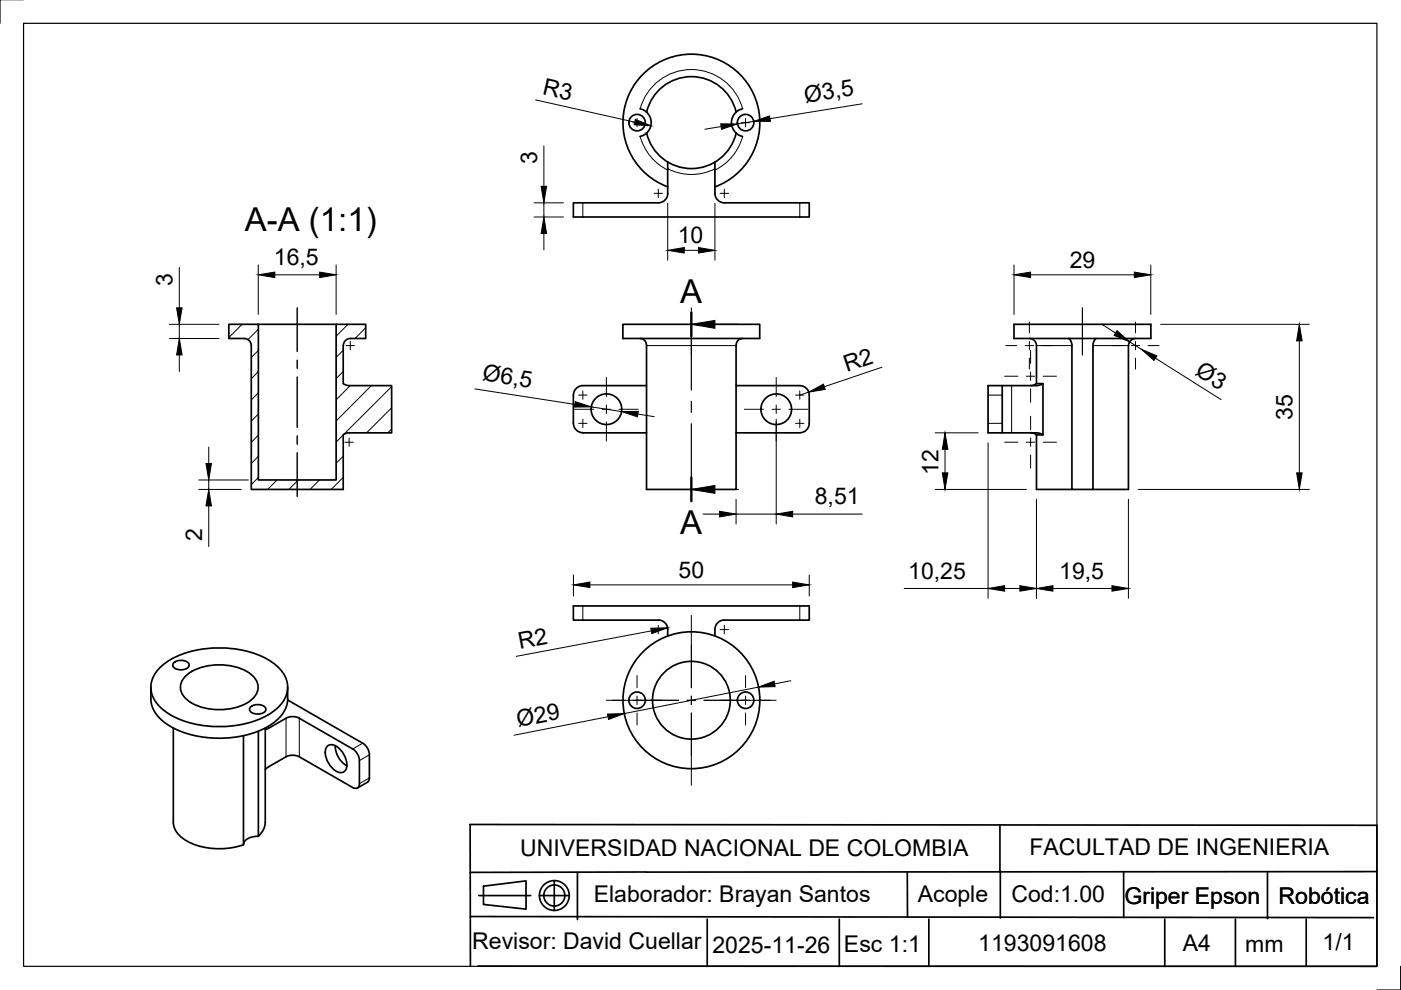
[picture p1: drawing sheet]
<svg xmlns="http://www.w3.org/2000/svg" width="297mm" height="210mm" viewBox="0 0 297 210" stroke-linecap="round" stroke-linejoin="round" font-family="sans-serif">
<!-- layer: Visible -->
<g fill="none" stroke="#000" stroke-width=".36">
<path d="M135.7 23.1l1.2 .5a2.97 2.97 0 0 1 .2 4.6M137.1 28.2l-.7 .5-.7 .2M137.1 23.8a9.7 9.7 0 0 1 9.5-7.6 9.7 9.7 0 0 1 9.5 7.6 3 3 0 0 0 0 4.4 9.7 9.7 0 0 1-9.5 7.5 9.7 9.7 0 0 1-9.5-7.5M141.6 34.4v6.6a1.96 1.96 0 0 1-2 2h-18v3h50v-3h-18a2 2 0 0 1-2-2v-6.6M141.6 39.6a14.5 14.5 0 0 1-6.6-22.3 14.5 14.5 0 0 1 23.2 0 14.5 14.5 0 0 1-6.6 22.3M156.1 28.2l.6 .5 .7 .2M157.4 23.1l-.7 .2-.6 .5M54.8 68.8h16.5M132.1 68.8h29v3h-29zM135.7 71.8l.9 .3 .5 1v30.7h19v-30.7l.4-.9 .4-.3 .5-.1M215 68.8h29v3h-29zM218.3 71.8a1.49 1.49 0 0 1 1.5 1.5v8h1.3v10.9h-1.3v11.6h7.5"/>
<path d="M226.6 71.8l.4 .5 .3 .7v30.8h4.4v-30.8l.3-.7 .4-.5M240.8 71.8a1.52 1.52 0 0 0-1.6 1.5v30.5h-7.5M72.8 81.3v-8a1.49 1.49 0 0 1 1.5-1.5h3.2v-3h-6.2v33h-16.5v-33h-6.3v3h3.3a1.49 1.49 0 0 1 1.5 1.5v30.5h19.5v-11.6M72.8 81.3l.6 .3 .6 .2M74 81.8h9v10h-9M74 91.8l-.6 .1-.6 .3M121.6 83.8v6M121.6 89.8a2 2 0 0 0 2 2M123.6 91.8h13.5M123.6 81.8h13.5M123.6 81.8a2 2 0 0 0-2 2M156.1 81.8h13.5a2 2 0 0 1 2 2v6a2 2 0 0 1-2 2h-13.5"/>
<path d="M212.5 81.8v10M218.5 91.8l.7 .1 .6 .3M219.8 81.3l-.6 .3-.7 .2M221.1 81.3l-1.1 .5h-10.5v10h10.4l1.2 .4M139.6 131.5h-18v-3h50v3h-18M139.6 131.5a2 2 0 0 1 2 2v1.4M153.6 131.5a2 2 0 0 0-2 2v1.4M32 148.2a7 7 0 0 0 4.2 5.9 22.7 22.7 0 0 0 20.6 0 7.4 7.4 0 0 0 4.2-5.9M32 145.7v2.5M34 141.4a19 19 0 0 1 13.2-4 18.5 18.5 0 0 1 11.8 4 5.5 5.5 0 0 1 0 8.6 19 19 0 0 1-13.2 4.1 18.5 18.5 0 0 1-11.8-4.1 5.5 5.5 0 0 1 0-8.6zM36.7 154.4v19.9a5.5 5.5 0 0 0 4.1 4.6 15.9 15.9 0 0 0 10.8 .2v-23.1M36.8 140.6a2.28 2.28 0 0 1 3.3 .3 1.51 1.51 0 0 1-2 1.1 1.33 1.33 0 0 1-1.5-1.1z"/>
<path d="M39.1 143.6a10.8 10.8 0 0 1 9.1-2.5 8.4 8.4 0 0 1 6.2 3.2 3.2 3.2 0 0 1-1.2 4.2 12.3 12.3 0 0 1-13.4 0 3.2 3.2 0 0 1-.7-4.9zM53.1 149.9a2.28 2.28 0 0 1 3.3 .3 1.51 1.51 0 0 1-2 1.2 1.33 1.33 0 0 1-1.5-1.2zM56.2 154.4v19.9a4.1 4.1 0 0 1-1.4 3v-22.3M56.2 154.6l.8-.2 3.6-2.1 .9-.3a2.88 2.88 0 0 1 2 .3l11.3 6.5 .7 .6a3 3 0 0 1 .7 1.9v4.9a.87 .87 0 0 1-.4 .9 .87 .87 0 0 1-1-.1l-11.3-6.5-.9-.3h-1.1l-.9 .3-3.8 2.2-.6 .5M61 148.4l16.3 9.4 .6 .8 .4 .9v5.4M61 145.7v2.5M69.5 158.2a2.11 2.11 0 0 1 2.8 .8 4.3 4.3 0 0 1 1 4.2 1.59 1.59 0 0 1-2.6-.1 4.4 4.4 0 0 1-1.5-4.6zM71.1 158.1a5 5 0 0 0 2.4 4.3M54.8 177.3a2.95 2.95 0 0 0-3.1 1.6M78.3 164.9l-.2 .8-2.3 1.4"/>
<circle cx="135.1" cy="26" r="1.75"/>
<circle cx="158.1" cy="26" r="1.75"/>
<circle cx="128.6" cy="86.8" r="3.2"/>
<circle cx="164.6" cy="86.8" r="3.2"/>
<circle cx="135.1" cy="148.5" r="1.75"/>
<circle cx="146.6" cy="148.5" r="14.5"/>
<circle cx="146.6" cy="148.5" r="8.2"/>
<circle cx="158.1" cy="148.5" r="1.75"/>
</g>
<!-- layer: Visible Narrow -->
<g fill="none" stroke="#000" stroke-width=".21">
<path d="M135.7 28.9a11.3 11.3 0 0 0 5.9 7.2M135.7 23.1a11.3 11.3 0 0 1 10.9-8.4 11.3 11.3 0 0 1 10.9 8.4M141.6 35.8a11 11 0 0 0 10 0M157.5 28.9a11.3 11.3 0 0 1-5.9 7.2M123.6 43v3M169.6 43v3M137.1 73.3h19M219.8 73.3h7.5M231.7 73.3h7.5M209.5 89.8h3M209.5 83.8h3M214.5 81.8v10"/>
<path d="M123.6 128.5v3M169.6 128.5v3M56.8 154.1l.2 .3M60.6 152.3v8.2M63.5 152.3v8.2M76.9 157.6l-2.1 1.2M78.3 164.9l-2.1 1.3M78.3 160l-2.1 1.3"/>
</g>
<!-- layer: BORDER -->
<path d="M0 0v4.9M5 4.9h286.9v200h-286.9zM297 204.9v5h-5.1" fill="none" stroke="#000" stroke-width=".25"/>
<!-- layer: Smart Centers -->
<g fill="none" stroke="#000" stroke-width=".21">
<path d="M134.2 26h1.8M135.1 25.1v1.8M157.2 26h1.8M158.1 25.1v1.8M138.7 41h1.8M139.6 40.1v1.8M152.7 41h1.8M153.6 40.1v1.8M63 65.3v9.2M63 76.3v1.8M63 79.9v10.7M73.4 73.3h1.8"/>
<path d="M74.3 72.4v1.8M146.6 65.3v10M213 79.8h2.8M213.3 73.3h2.3M217.4 73.3h1.7M217.6 79.8h1.8M218.2 68.3v2.3M218.2 72.4v1.8M218.2 75.9v2.4M218.5 74.3v2.8M218.5 78.9v1.8M220.9 73.3h2.3"/>
<path d="M221.2 79.8h2.8M229.5 65.3v10M235.8 73.3h2.3M239.9 73.3h1.7M240.7 68.3v2.3M240.7 72.4v1.8M240.7 75.9v2.4M243.4 73.3h2.3M63 92.4v1.8M63 96v9.3M73.1 93.8h1.8M74 92.9v1.8"/>
<path d="M121.8 86.8h4.1M122.7 89.8h1.8M122.7 83.8h1.8M123.6 82.9v1.8M123.6 88.9v1.7M127.7 86.8h1.8M128.6 80v4.1M128.6 85.9v1.8M128.6 89.4v4.1M131.3 86.8h4M157.8 86.8h4.1M163.7 86.8h1.8"/>
<path d="M164.6 80v4.1M164.6 85.9v1.8M164.6 89.4v4.1M167.3 86.8h4M168.7 89.8h1.8M168.7 83.8h1.8M169.6 82.9v1.8M169.6 88.9v1.7M213 93.8h2.8M217.6 93.8h1.8M218.5 82.4v2.9M218.5 88.3v2.8"/>
<path d="M218.5 92.9v1.8M218.5 96.4v2.9M221.2 93.8h2.8M138.7 133.5h1.8M139.6 132.6v1.8M146.6 130.5v15.3M152.7 133.5h1.8M153.6 132.6v1.8M128.6 148.5h15.3M135.1 143.2v2.6M135.1 147.6v1.8M135.1 151.2v2.5"/>
<path d="M145.7 148.5h1.8M146.6 147.6v1.8M146.6 151.2v15.3M149.2 148.5h15.4M158.1 143.2v2.6M158.1 147.6v1.8M158.1 151.2v2.5"/>
</g>
<!-- layer: TITLEBLOCK -->
<g fill="none" stroke="#000" stroke-width=".36">
<path d="M212 174.9v10M99.7 194.3l191.5 .3M101.5 189.9h11M102.5 187.9l9-1.1v6l-9-1zM114.4 189.9h6.3M117.5 186.7v6.4M122.4 185v10M149.9 194.9v10M177.9 194.9v10M192.4 184.9v9.5M196.9 194.9v10M212.1 184.7v10"/>
<path d="M238.2 184.8l.1 9.7M247 194.9v10M261.9 194.9v10M268.7 184.8v10M276.9 194.9v10M291.9 184.8l-192.2 .2M99.7 204.7v-29.9l192.2 .2v29.9l-190.6-.1"/>
<circle cx="117.5" cy="189.9" r="3.2"/>
<circle cx="117.5" cy="189.9" r="2.23"/>
</g>
<!-- layer: FD_Dimensions -->
<g fill="none" stroke="#000" stroke-width=".21">
<path d="M113.6 21.2l21 4.7M115.3 30.9v8.6M152.9 26.8l-3.5 .6M159.8 25.7l-3.5 .6M182.8 22l-19.5 3.2M38 56.7v8.6M54.8 56.2v10.5M58.3 58.3h9.5M71.3 56.2v10.5M113.2 43h6.3M113.2 46h6.3M115.3 43v3"/>
<path d="M115.3 49.5v3.5M141.6 43.1v12.1M145.1 53.1h3M151.6 43.1v12.1M215 56.2v10.5M218.5 58.3h22M244 56.2v10.5M35.9 71.8h10.5M35.9 68.8h10.5M38 68.8v3M38 75.3v3.5M187 77.9l-12.2 4.1"/>
<path d="M233.6 68.7l2.9 1.9M239.5 72.5l2.5 1.6M245 75.9l13.9 8.8M246.1 68.8h31.5M275.5 72.3v28M44.3 94.8v3.5M100.7 82.5l21.2 3.2M125.4 86.3l6.4 1M135.2 87.8l3.5 .5M164.6 88.9v22.2M171.5 83.1l-1.9 .7M198.3 91.8h9.1"/>
<path d="M200.4 95.3v5M209.5 93.9v33M42.1 103.8h9.1M42.1 101.8h10.6M44.3 101.8v2M44.3 107.3v8.6M149.1 109h3.5M156.1 105.9v5.2M156.1 109h8.5M168.1 109h14.7M198.3 103.8h19.3M219.8 105.9v21"/>
<path d="M239.2 105.9v21M241.3 103.8h36.3M121.6 121.9v4.5M125.1 124h43M138.1 133.8l-28.6 5.4M171.6 121.9v4.5M191.7 124.8h17.8M213 124.8h3.2M223.2 124.8h12.6M128.9 152l-19.9 3.9M160.8 145.7l-28.4 5.6M167.7 144.3l-3.5 .7"/>
</g>
<g fill="#000" stroke="#000" stroke-width=".21">
<path d="M114.7 39.5h1.2l-.6 3.5zM134.7 25.3l3.3 1.4-3.5-.2zM152.8 26.3h3.5l-3.3 1.1zM159.8 25.7l3.4-1.1 .1 1.1zM54.8 58.3l3.5-.6v1.2zM67.8 57.7l3.5 .6-3.5 .6zM115.3 46l.6 3.5h-1.2zM141.6 53.1l3.5-.6v1.2zM148.1 52.5l3.5 .6-3.5 .6zM215 58.3l3.5-.6v1.2zM240.5 57.7l3.5 .6-3.5 .6zM38 71.8l.6 3.5h-1.2z"/>
<path d="M37.4 65.3h1.2l-.6 3.5zM236.8 70.1l2.7 2.4-3.3-1.4zM242 74.1l3.3 1.4-.6 .9zM275.5 68.8l.6 3.5h-1.2zM43.7 98.3h1.1l-.5 3.5zM122 85.2l3.4 1.1h-3.6zM131.8 87.3l3.5-.1-.2 1.2zM171.5 83.1l3.1-1.7 .4 1.2zM200.4 91.8l.6 3.5h-1.2zM44.3 103.8l.5 3.5h-1.1zM152.6 108.4l3.5 .6-3.5 .6zM164.6 109l3.5-.6v1.2z"/>
<path d="M199.8 100.3h1.2l-.6 3.5zM274.9 100.3h1.2l-.6 3.5zM121.6 124l3.5-.6v1.2zM138 133.2l3.5-.1-3.3 1.2zM168.1 123.4l3.5 .6-3.5 .6zM209.5 124.8l3.5-.6v1.1zM216.2 124.2l3.6 .6-3.6 .5zM219.8 124.8l3.4-.6v1.1zM235.8 124.2l3.4 .6-3.4 .5zM128.8 151.4l3.6-.1-3.4 1.2zM160.8 145.7l3.3-1.3 .2 1.2z"/>
</g>
<!-- layer: Hatching -->
<g fill="none" stroke="#000" stroke-width=".21">
<path d="M51.3 68.8l-2.8 2.8M54.8 69.8l-2.2 2.2M54.8 74.3l-1.5 1.5M54.8 78.8l-1.5 1.5M72.8 74.3l-1.5 1.5M72.8 78.8l-1.5 1.5M73.8 68.8l-2.5 2.5M77.5 69.5l-2.2 2.3M54.8 83.3l-1.5 1.5M54.8 87.8l-1.5 1.5M54.8 92.3l-1.5 1.5M54.8 96.8l-1.5 1.5"/>
<path d="M72.8 92.2l-1.5 1.5M72.8 96.7l-1.5 1.5M74.3 81.8l-3 3M78.7 81.8l-7.4 7.5M83 82l-10.1 10.1M83 86.5l-5.3 5.3M83 91l-.8 .8M54.8 101.3l-1.5 1.5M58.7 101.8l-2 2M63.2 101.8l-2 2M67.7 101.8l-2 2M72.8 101.2l-2.6 2.6"/>
</g>
<!-- layer: Section Lines -->
<path d="M146.6 66.3v5M146.6 101.3v5" fill="none" stroke="#000" stroke-width=".51"/>
<path d="M146.6 71.3v11.4M146.6 85.1v2.4M146.6 89.8v11.5" fill="none" stroke="#000" stroke-width=".25"/>
<path d="M151.6 68.8h5M151.6 103.8h5" fill="none" stroke="#000" stroke-width=".21"/>
<path d="M146.6 68.8l5-.9v1.7zM146.6 103.8l5-.9v1.7z" fill="#000" stroke="#000" stroke-width=".21"/>
<g font-size="7">
<text x="51.9" y="49.1">A-A (1:1)</text>
<text x="144.2" y="64.3">A</text>
<text x="144.2" y="113.3">A</text>
</g>
<g font-size="4.9">
<text x="114.9" y="20" transform="rotate(13 114.9 20)">R3</text>
<text x="170.8" y="21.8" transform="rotate(-9 170.8 21.8)">Ø3,5</text>
<text x="113.9" y="34.8" transform="rotate(-90 113.9 34.8)">3</text>
<text x="143.7" y="51.6">10</text>
<text x="58.1" y="56.2">16,5</text>
<text x="226.8" y="56.8">29</text>
<text x="36.6" y="60.6" transform="rotate(-90 36.6 60.6)">3</text>
<text x="102.2" y="80.6" transform="rotate(9 102.2 80.6)">Ø6,5</text>
<text x="179.5" y="78.9" transform="rotate(-19 179.5 78.9)">R2</text>
<text x="253.2" y="79.3" transform="rotate(32 253.2 79.3)">Ø3</text>
<text x="274" y="89" transform="rotate(-90 274 89)">35</text>
<text x="199" y="100.6" transform="rotate(-90 199 100.6)">12</text>
<text x="172.8" y="106.9">8,51</text>
<text x="42.8" y="114.6" transform="rotate(-90 42.8 114.6)">2</text>
<text x="143.9" y="122.5">50</text>
<text x="192.6" y="122.7">10,25</text>
<text x="224.6" y="122.7">19,5</text>
<text x="110.2" y="137.6" transform="rotate(-11 110.2 137.6)">R2</text>
<text x="109.9" y="154.1" transform="rotate(-11 109.9 154.1)">Ø29</text>
<text x="110.3" y="181.6">UNIVERSIDAD NACIONAL DE COLOMBIA</text>
<text x="218.2" y="181.2">FACULTAD DE INGENIERIA</text>
<text x="125.9" y="191.2">Elaborador: Brayan Santos</text>
<text x="194.6" y="191.3">Acople</text>
<text x="214.4" y="191.3">Cod:1.00</text>
<text x="238.4" y="191.6">Griper Epson</text>
<text x="271.1" y="191.6">Robótica</text>
<text x="100.1" y="201.3">Revisor: David Cuellar</text>
<text x="151" y="202.1">2025-11-26</text>
<text x="178.9" y="201.8">Esc 1:1</text>
<text x="207.4" y="201.7">1193091608</text>
<text x="250.8" y="201.6">A4</text>
<text x="264" y="201.8">mm</text>
<text x="280.4" y="201.4">1/1</text>
</g>
</svg>
